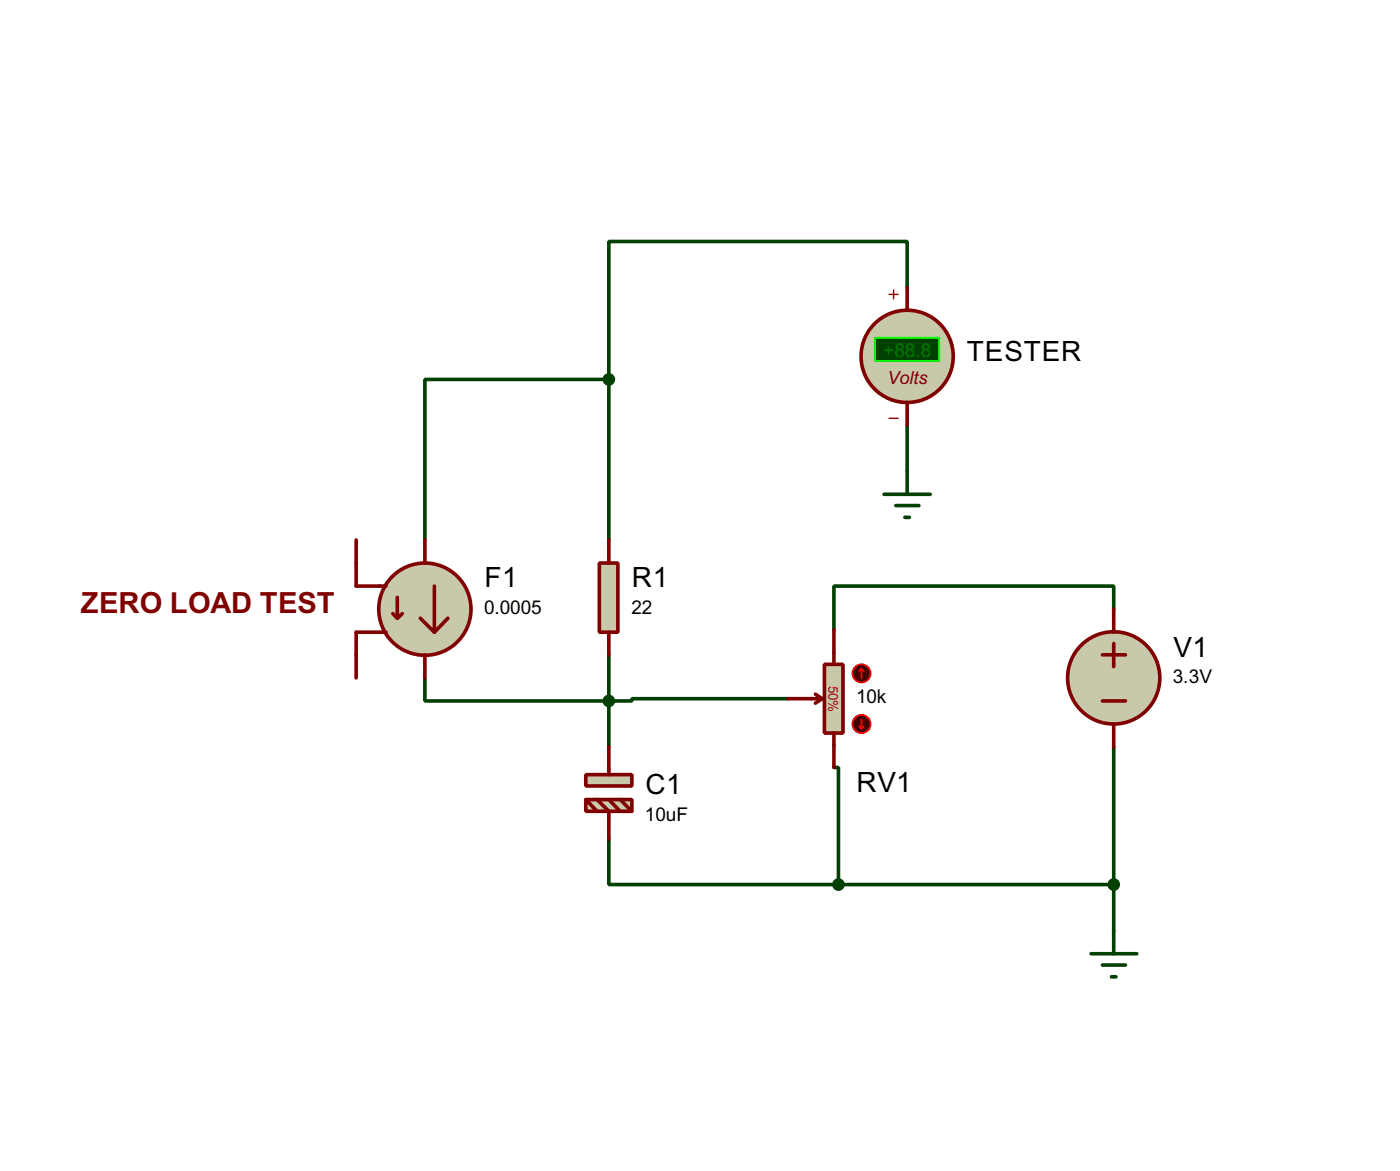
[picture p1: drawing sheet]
<svg xmlns="http://www.w3.org/2000/svg" width="155mm" height="129mm" viewBox="0 0 155 129" stroke-linecap="round" stroke-linejoin="round" font-family="sans-serif">
<path d="M100.4 31.8v-5.1h-33v15.3M67.4 42h-20.4v17.7M67.4 42v17.7M100.4 47v5.1M47 75v2.5h22.9v-.2h17.3M67.4 72.4v10.2M123.2 67.4v-2.6h-30.9v4.9M67.4 92.8v5h25.4M92.3 84.9h.5v12.9M92.8 97.8h30.4M123.2 82.6v20.3" fill="none" stroke="#004000" stroke-width=".4"/>
<circle cx="47" cy="67.4" r="5.1" fill="#c8c8aa" stroke="#800000" stroke-width=".4"/>
<path d="M39.4 59.7v5.1h3.3M47 59.7v2.6M42.7 69.9h-3.3v5.1M43.5 67.9l.5 .5M44 66.1v2.3M44.5 67.9l-.5 .5M46.5 68.4l1.6 1.5M47 72.4v2.6M48.1 64.8v5.1M49.6 68.4l-1.5 1.5" fill="none" stroke="#800000" stroke-width=".4"/>
<path d="M66.3 62.3h2.1v7.6h-2.1z" fill="#c8c8aa" stroke="#800000" stroke-width=".4"/>
<path d="M67.4 59.7v2.6M67.4 69.9v2.5" fill="none" stroke="#800000" stroke-width=".4"/>
<g fill="#c8c8aa" stroke="#800000" stroke-width=".4">
<path d="M64.8 85.7h5.1v1.2h-5.1z"/>
<path d="M64.8 88.4h5.1v1.3h-5.1z"/>
</g>
<path d="M64.8 88.4l1.3 1.3M66.1 88.4l1.3 1.3v3.1M67.4 82.6v3.1M67.4 88.4l1.2 1.3M68.6 88.4l1.3 1.3" fill="none" stroke="#800000" stroke-width=".4"/>
<circle cx="67.3" cy="77.5" r=".5" fill="#004000" stroke="#004000" stroke-width=".4"/>
<circle cx="123.2" cy="75" r="5.1" fill="#c8c8aa" stroke="#800000" stroke-width=".4"/>
<path d="M122 72.4h2.5M122 77.5h2.5M123.2 67.4v2.5M123.2 71.2v2.5M123.2 80.1v2.5" fill="none" stroke="#800000" stroke-width=".4"/>
<path d="M120.7 105.5h5.1M122 106.7h2.5M123 108h.5M123.2 102.9v2.6" fill="none" stroke="#004000" stroke-width=".4"/>
<g fill="#004000" stroke="#004000" stroke-width=".4">
<circle cx="67.3" cy="42" r=".5"/>
<circle cx="123.2" cy="97.8" r=".5"/>
</g>
<path d="M91.2 73.5h2.1v7.6h-2.1z" fill="#c8c8aa" stroke="#800000" stroke-width=".4"/>
<path d="M87.2 77.3h3.8M90.2 76.8l.8 .5M91 77.3l-.8 .5M92.3 69.7v3.8M92.3 81.1v3.8" fill="none" stroke="#800000" stroke-width=".4"/>
<circle cx="95.3" cy="74.5" r="1" fill="#400000" stroke="#f00" stroke-width=".2"/>
<path d="M95.3 74l.3 .2M95.3 74l-.2 .2M95.3 74v1" fill="none" stroke="#f00" stroke-width=".2"/>
<circle cx="95.3" cy="80.1" r="1" fill="#400000" stroke="#f00" stroke-width=".2"/>
<path d="M95.3 79.6v1M95.1 80.3l.2 .3M95.6 80.3l-.3 .3" fill="none" stroke="#f00" stroke-width=".2"/>
<circle cx="92.7" cy="97.8" r=".5" fill="#004000" stroke="#004000" stroke-width=".4"/>
<circle cx="100.3" cy="39.4" r="5.1" fill="#c8c8aa" stroke="#800000" stroke-width=".4"/>
<path d="M98.4 32.6h1M98.9 32.1v1M98.4 46.3h1" fill="none" stroke="#800000" stroke-width=".15"/>
<path d="M96.8 37.4h7.1v2.5h-7.1z" fill="#004000" stroke="#0f0" stroke-width=".2"/>
<path d="M100.4 31.8v2.5M100.4 44.5v2.5" fill="none" stroke="#800000" stroke-width=".4"/>
<path d="M97.8 54.7h5.1M99.1 55.9h2.6M100.1 57.2h.5M100.4 52.1v2.6" fill="none" stroke="#004000" stroke-width=".4"/>
<text font-size="3.6" fill="#800000" x="9" y="67.8">ZERO LOAD TEST</text>
<g font-size="3.5">
<text x="107" y="40">TESTER</text>
<text x="53.6" y="65">F1</text>
<text x="69.9" y="65">R1</text>
<text x="129.8" y="72.6">V1</text>
<text x="71.4" y="87.8">C1</text>
<text x="94.8" y="87.6">RV1</text>
</g>
<text font-size="2.4" fill="#008000" x="97.7" y="39.5">+88.8</text>
<g font-size="2.4">
<text x="53.6" y="67.9">0.0005</text>
<text x="69.9" y="67.9">22</text>
<text x="94.7" y="77.8">10k</text>
<text x="129.8" y="75.5">3.3V</text>
<text x="71.4" y="90.8">10uF</text>
</g>
<text font-size="2.3" fill="#800000" x="98.2" y="42.5">Volts</text>
<text font-size="1.7" fill="#c00000" x="91.7" y="75.8" transform="rotate(90 91.7 75.8)">50%</text>
</svg>
